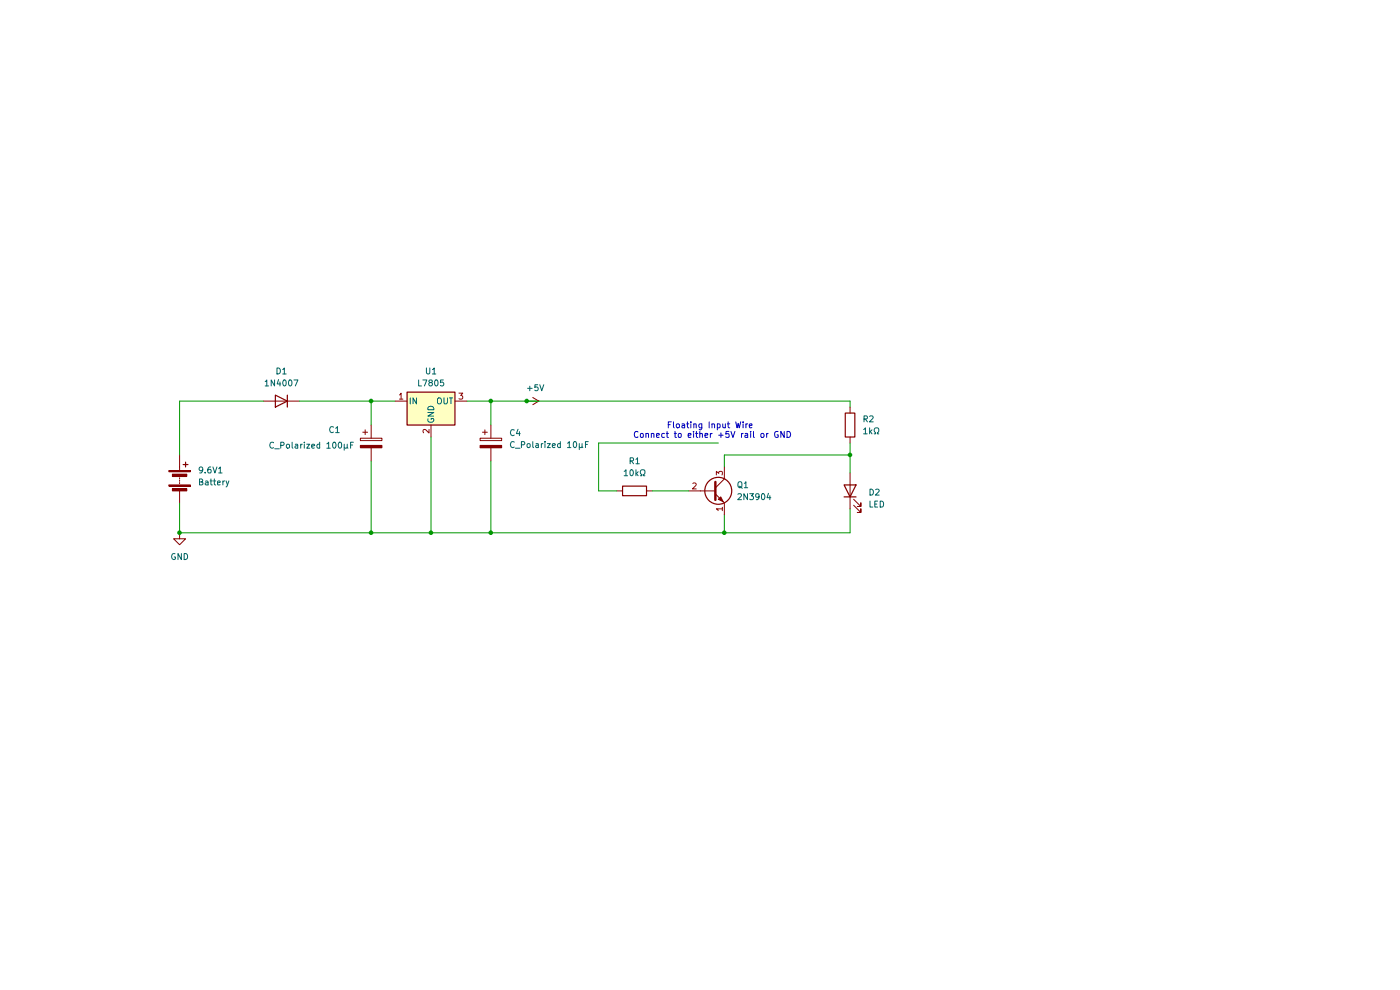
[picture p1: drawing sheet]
(kicad_sch
 (version 20260306)
 (generator "eeschema")
 (generator_version "10.0")
 (paper "A4")
 (lib_symbols
  (symbol "Device:Battery"
   (pin_numbers (hide yes))
   (pin_names
    (offset 0) (hide yes)) (exclude_from_sim no) (in_bom yes) (on_board yes)
   (in_pos_files yes)
   (duplicate_pin_numbers_are_jumpers no)
   (property "Reference" "BT" (at 2.54 2.54 0) (show_name no) (do_not_autoplace no) (effects (font (size 1.27 1.27)) (justify left)))
   (property "Value" "Battery" (at 2.54 0 0) (show_name no) (do_not_autoplace no) (effects (font (size 1.27 1.27)) (justify left)))
   (property "Footprint" "" (at 0 1.524 90) (show_name no) (do_not_autoplace no) (hide yes) (effects (font (size 1.27 1.27))))
   (property "Datasheet" "" (at 0 1.524 90) (show_name no) (do_not_autoplace no) (hide yes) (effects (font (size 1.27 1.27))))
   (property "Description" "Multiple-cell battery" (at 0 0 0) (show_name no) (do_not_autoplace no) (hide yes) (effects (font (size 1.27 1.27))))
   (property "Sim.Device" "V" (at 0 0 0) (show_name no) (do_not_autoplace no) (hide yes) (effects (font (size 1.27 1.27))))
   (property "Sim.Type" "DC" (at 0 0 0) (show_name no) (do_not_autoplace no) (hide yes) (effects (font (size 1.27 1.27))))
   (property "Sim.Pins" "1=+ 2=-" (at 0 0 0) (show_name no) (do_not_autoplace no) (hide yes) (effects (font (size 1.27 1.27))))
   (symbol "Battery_0_1"
    (rectangle (start -2.286 1.778) (end 2.286 1.524) (stroke (width 0) (type default)) (fill (type outline)))
    (rectangle (start -2.286 -1.27) (end 2.286 -1.524) (stroke (width 0) (type default)) (fill (type outline)))
    (rectangle (start -1.524 1.016) (end 1.524 0.508) (stroke (width 0) (type default)) (fill (type outline)))
    (rectangle (start -1.524 -2.032) (end 1.524 -2.54) (stroke (width 0) (type default)) (fill (type outline)))
    (polyline (pts (xy 0 1.778) (xy 0 2.54)) (stroke (width 0) (type default)) (fill (type none)))
    (polyline (pts (xy 0 0) (xy 0 0.254)) (stroke (width 0) (type default)) (fill (type none)))
    (polyline (pts (xy 0 -0.508) (xy 0 -0.254)) (stroke (width 0) (type default)) (fill (type none)))
    (polyline (pts (xy 0 -1.016) (xy 0 -0.762)) (stroke (width 0) (type default)) (fill (type none)))
    (polyline (pts (xy 0.762 3.048) (xy 1.778 3.048)) (stroke (width 0.254) (type default)) (fill (type none)))
    (polyline (pts (xy 1.27 3.556) (xy 1.27 2.54)) (stroke (width 0.254) (type default)) (fill (type none))))
   (symbol "Battery_1_1"
    (pin passive line (at 0 5.08 270) (length 2.54) (name "+" (effects (font (size 1.27 1.27)))) (number "1" (effects (font (size 1.27 1.27)))))
    (pin passive line (at 0 -5.08 90) (length 2.54) (name "-" (effects (font (size 1.27 1.27)))) (number "2" (effects (font (size 1.27 1.27))))))
   (embedded_fonts no))
  (symbol "Device:C_Polarized"
   (pin_numbers (hide yes))
   (pin_names
    (offset 0.254)) (exclude_from_sim no) (in_bom yes) (on_board yes)
   (in_pos_files yes)
   (duplicate_pin_numbers_are_jumpers no)
   (property "Reference" "C" (at 0.635 2.54 0) (show_name no) (do_not_autoplace no) (effects (font (size 1.27 1.27)) (justify left)))
   (property "Value" "C_Polarized" (at 0.635 -2.54 0) (show_name no) (do_not_autoplace no) (effects (font (size 1.27 1.27)) (justify left)))
   (property "Footprint" "" (at 0.9652 -3.81 0) (show_name no) (do_not_autoplace no) (hide yes) (effects (font (size 1.27 1.27))))
   (property "Datasheet" "" (at 0 0 0) (show_name no) (do_not_autoplace no) (hide yes) (effects (font (size 1.27 1.27))))
   (property "Description" "Polarized capacitor" (at 0 0 0) (show_name no) (do_not_autoplace no) (hide yes) (effects (font (size 1.27 1.27))))
   (symbol "C_Polarized_0_1"
    (rectangle (start -2.286 0.508) (end 2.286 1.016) (stroke (width 0) (type default)) (fill (type none)))
    (polyline (pts (xy -1.778 2.286) (xy -0.762 2.286)) (stroke (width 0) (type default)) (fill (type none)))
    (polyline (pts (xy -1.27 2.794) (xy -1.27 1.778)) (stroke (width 0) (type default)) (fill (type none)))
    (rectangle (start 2.286 -0.508) (end -2.286 -1.016) (stroke (width 0) (type default)) (fill (type outline))))
   (symbol "C_Polarized_1_1"
    (pin passive line (at 0 3.81 270) (length 2.794) (name "" (effects (font (size 1.27 1.27)))) (number "1" (effects (font (size 1.27 1.27)))))
    (pin passive line (at 0 -3.81 90) (length 2.794) (name "" (effects (font (size 1.27 1.27)))) (number "2" (effects (font (size 1.27 1.27))))))
   (embedded_fonts no))
  (symbol "Device:LED"
   (pin_numbers (hide yes))
   (pin_names
    (offset 1.016) (hide yes)) (exclude_from_sim no) (in_bom yes) (on_board yes)
   (in_pos_files yes)
   (duplicate_pin_numbers_are_jumpers no)
   (property "Reference" "D" (at 0 2.54 0) (show_name no) (do_not_autoplace no) (effects (font (size 1.27 1.27))))
   (property "Value" "LED" (at 0 -2.54 0) (show_name no) (do_not_autoplace no) (effects (font (size 1.27 1.27))))
   (property "Footprint" "" (at 0 0 0) (show_name no) (do_not_autoplace no) (hide yes) (effects (font (size 1.27 1.27))))
   (property "Datasheet" "" (at 0 0 0) (show_name no) (do_not_autoplace no) (hide yes) (effects (font (size 1.27 1.27))))
   (property "Description" "Light emitting diode" (at 0 0 0) (show_name no) (do_not_autoplace no) (hide yes) (effects (font (size 1.27 1.27))))
   (property "Sim.Pins" "1=K 2=A" (at 0 0 0) (show_name no) (do_not_autoplace no) (hide yes) (effects (font (size 1.27 1.27))))
   (symbol "LED_0_1"
    (polyline (pts (xy -3.048 -0.762) (xy -4.572 -2.286) (xy -3.81 -2.286) (xy -4.572 -2.286) (xy -4.572 -1.524)) (stroke (width 0) (type default)) (fill (type none)))
    (polyline (pts (xy -1.778 -0.762) (xy -3.302 -2.286) (xy -2.54 -2.286) (xy -3.302 -2.286) (xy -3.302 -1.524)) (stroke (width 0) (type default)) (fill (type none)))
    (polyline (pts (xy -1.27 0) (xy 1.27 0)) (stroke (width 0) (type default)) (fill (type none)))
    (polyline (pts (xy -1.27 -1.27) (xy -1.27 1.27)) (stroke (width 0.254) (type default)) (fill (type none)))
    (polyline (pts (xy 1.27 -1.27) (xy 1.27 1.27) (xy -1.27 0) (xy 1.27 -1.27)) (stroke (width 0.254) (type default)) (fill (type none))))
   (symbol "LED_1_1"
    (pin passive line (at -3.81 0 0) (length 2.54) (name "K" (effects (font (size 1.27 1.27)))) (number "1" (effects (font (size 1.27 1.27)))))
    (pin passive line (at 3.81 0 180) (length 2.54) (name "A" (effects (font (size 1.27 1.27)))) (number "2" (effects (font (size 1.27 1.27))))))
   (embedded_fonts no))
  (symbol "Device:R"
   (pin_numbers (hide yes))
   (pin_names
    (offset 0)) (exclude_from_sim no) (in_bom yes) (on_board yes)
   (in_pos_files yes)
   (duplicate_pin_numbers_are_jumpers no)
   (property "Reference" "R" (at 2.032 0 90) (show_name no) (do_not_autoplace no) (effects (font (size 1.27 1.27))))
   (property "Value" "R" (at 0 0 90) (show_name no) (do_not_autoplace no) (effects (font (size 1.27 1.27))))
   (property "Footprint" "" (at -1.778 0 90) (show_name no) (do_not_autoplace no) (hide yes) (effects (font (size 1.27 1.27))))
   (property "Datasheet" "" (at 0 0 0) (show_name no) (do_not_autoplace no) (hide yes) (effects (font (size 1.27 1.27))))
   (property "Description" "Resistor" (at 0 0 0) (show_name no) (do_not_autoplace no) (hide yes) (effects (font (size 1.27 1.27))))
   (symbol "R_0_1"
    (rectangle (start -1.016 -2.54) (end 1.016 2.54) (stroke (width 0.254) (type default)) (fill (type none))))
   (symbol "R_1_1"
    (pin passive line (at 0 3.81 270) (length 1.27) (name "" (effects (font (size 1.27 1.27)))) (number "1" (effects (font (size 1.27 1.27)))))
    (pin passive line (at 0 -3.81 90) (length 1.27) (name "" (effects (font (size 1.27 1.27)))) (number "2" (effects (font (size 1.27 1.27))))))
   (embedded_fonts no))
  (symbol "Diode:1N4007"
   (pin_numbers (hide yes))
   (pin_names (hide yes)) (exclude_from_sim no) (in_bom yes) (on_board yes)
   (in_pos_files yes)
   (duplicate_pin_numbers_are_jumpers no)
   (property "Reference" "D" (at 0 2.54 0) (show_name no) (do_not_autoplace no) (effects (font (size 1.27 1.27))))
   (property "Value" "1N4007" (at 0 -2.54 0) (show_name no) (do_not_autoplace no) (effects (font (size 1.27 1.27))))
   (property "Footprint" "Diode_THT:D_DO-41_SOD81_P10.16mm_Horizontal" (at 0 -4.445 0) (show_name no) (do_not_autoplace no) (hide yes) (effects (font (size 1.27 1.27))))
   (property "Datasheet" "http://www.vishay.com/docs/88503/1n4001.pdf" (at 0 0 0) (show_name no) (do_not_autoplace no) (hide yes) (effects (font (size 1.27 1.27))))
   (property "Description" "1000V 1A General Purpose Rectifier Diode, DO-41" (at 0 0 0) (show_name no) (do_not_autoplace no) (hide yes) (effects (font (size 1.27 1.27))))
   (property "Sim.Device" "D" (at 0 0 0) (show_name no) (do_not_autoplace no) (hide yes) (effects (font (size 1.27 1.27))))
   (property "Sim.Pins" "1=K 2=A" (at 0 0 0) (show_name no) (do_not_autoplace no) (hide yes) (effects (font (size 1.27 1.27))))
   (symbol "1N4007_0_1"
    (polyline (pts (xy -1.27 1.27) (xy -1.27 -1.27)) (stroke (width 0.254) (type default)) (fill (type none)))
    (polyline (pts (xy 1.27 1.27) (xy 1.27 -1.27) (xy -1.27 0) (xy 1.27 1.27)) (stroke (width 0.254) (type default)) (fill (type none)))
    (polyline (pts (xy 1.27 0) (xy -1.27 0)) (stroke (width 0) (type default)) (fill (type none))))
   (symbol "1N4007_1_1"
    (pin passive line (at -3.81 0 0) (length 2.54) (name "K" (effects (font (size 1.27 1.27)))) (number "1" (effects (font (size 1.27 1.27)))))
    (pin passive line (at 3.81 0 180) (length 2.54) (name "A" (effects (font (size 1.27 1.27)))) (number "2" (effects (font (size 1.27 1.27))))))
   (embedded_fonts no))
  (symbol "Regulator_Linear:L7805"
   (pin_names
    (offset 0.254)) (exclude_from_sim no) (in_bom yes) (on_board yes)
   (in_pos_files yes)
   (duplicate_pin_numbers_are_jumpers no)
   (property "Reference" "U" (at -3.81 3.175 0) (show_name no) (do_not_autoplace no) (effects (font (size 1.27 1.27))))
   (property "Value" "L7805" (at 0 3.175 0) (show_name no) (do_not_autoplace no) (effects (font (size 1.27 1.27)) (justify left)))
   (property "Footprint" "" (at 0.635 -3.81 0) (show_name no) (do_not_autoplace no) (hide yes) (effects (font (size 1.27 1.27)
    (italic yes)) (justify left)))
   (property "Datasheet" "http://www.st.com/content/ccc/resource/technical/document/datasheet/41/4f/b3/b0/12/d4/47/88/CD00000444.pdf/files/CD00000444.pdf/jcr:content/translations/en.CD00000444.pdf" (at 0 -1.27 0) (show_name no) (do_not_autoplace no) (hide yes) (effects (font (size 1.27 1.27))))
   (property "Description" "Positive 1.5A 35V Linear Regulator, Fixed Output 5V, TO-220/TO-263/TO-252" (at 0 0 0) (show_name no) (do_not_autoplace no) (hide yes) (effects (font (size 1.27 1.27))))
   (symbol "L7805_0_1"
    (rectangle (start -5.08 1.905) (end 5.08 -5.08) (stroke (width 0.254) (type default)) (fill (type background))))
   (symbol "L7805_1_1"
    (pin power_in line (at -7.62 0 0) (length 2.54) (name "IN" (effects (font (size 1.27 1.27)))) (number "1" (effects (font (size 1.27 1.27)))))
    (pin power_in line (at 0 -7.62 90) (length 2.54) (name "GND" (effects (font (size 1.27 1.27)))) (number "2" (effects (font (size 1.27 1.27)))))
    (pin power_out line (at 7.62 0 180) (length 2.54) (name "OUT" (effects (font (size 1.27 1.27)))) (number "3" (effects (font (size 1.27 1.27))))))
   (embedded_fonts no))
  (symbol "Transistor_BJT:2N3904"
   (pin_names
    (offset 0) (hide yes)) (exclude_from_sim no) (in_bom yes) (on_board yes)
   (in_pos_files yes)
   (duplicate_pin_numbers_are_jumpers no)
   (property "Reference" "Q" (at 5.08 1.905 0) (show_name no) (do_not_autoplace no) (effects (font (size 1.27 1.27)) (justify left)))
   (property "Value" "2N3904" (at 5.08 0 0) (show_name no) (do_not_autoplace no) (effects (font (size 1.27 1.27)) (justify left)))
   (property "Footprint" "Package_TO_SOT_THT:TO-92_Inline" (at 5.08 -1.905 0) (show_name no) (do_not_autoplace no) (hide yes) (effects (font (size 1.27 1.27)
    (italic yes)) (justify left)))
   (property "Datasheet" "https://www.onsemi.com/pub/Collateral/2N3903-D.PDF" (at 0 0 0) (show_name no) (do_not_autoplace no) (hide yes) (effects (font (size 1.27 1.27)) (justify left)))
   (property "Description" "0.2A Ic, 40V Vce, Small Signal NPN Transistor, TO-92" (at 0 0 0) (show_name no) (do_not_autoplace no) (hide yes) (effects (font (size 1.27 1.27))))
   (property "Sim.Device" "NPN" (at 0 0 0) (show_name no) (do_not_autoplace no) (hide yes) (effects (font (size 1.27 1.27))))
   (property "Sim.Pins" "1=E 2=B 3=C" (at 0 0 0) (show_name no) (do_not_autoplace no) (hide yes) (effects (font (size 1.27 1.27))))
   (symbol "2N3904_0_1"
    (polyline (pts (xy -2.54 0) (xy 0.635 0)) (stroke (width 0) (type default)) (fill (type none)))
    (polyline (pts (xy 0.635 1.905) (xy 0.635 -1.905)) (stroke (width 0.508) (type default)) (fill (type none)))
    (circle (center 1.27 0) (radius 2.8194) (stroke (width 0.254) (type default)) (fill (type none))))
   (symbol "2N3904_1_1"
    (polyline (pts (xy 0.635 0.635) (xy 2.54 2.54)) (stroke (width 0) (type default)) (fill (type none)))
    (polyline (pts (xy 0.635 -0.635) (xy 2.54 -2.54)) (stroke (width 0) (type default)) (fill (type none)))
    (polyline (pts (xy 1.27 -1.778) (xy 1.778 -1.27) (xy 2.286 -2.286) (xy 1.27 -1.778)) (stroke (width 0) (type default)) (fill (type outline)))
    (pin passive line (at 2.54 -5.08 90) (length 2.54) (name "E" (effects (font (size 1.27 1.27)))) (number "1" (effects (font (size 1.27 1.27)))))
    (pin input line (at -5.08 0 0) (length 2.54) (name "B" (effects (font (size 1.27 1.27)))) (number "2" (effects (font (size 1.27 1.27)))))
    (pin passive line (at 2.54 5.08 270) (length 2.54) (name "C" (effects (font (size 1.27 1.27)))) (number "3" (effects (font (size 1.27 1.27))))))
   (embedded_fonts no))
  (symbol "power:+5V"
   (power global)
   (pin_numbers (hide yes))
   (pin_names
    (offset 0) (hide yes)) (exclude_from_sim no) (in_bom yes) (on_board yes)
   (in_pos_files yes)
   (duplicate_pin_numbers_are_jumpers no)
   (property "Reference" "#PWR" (at 0 -3.81 0) (show_name no) (do_not_autoplace no) (hide yes) (effects (font (size 1.27 1.27))))
   (property "Value" "+5V" (at 0 3.556 0) (show_name no) (do_not_autoplace no) (effects (font (size 1.27 1.27))))
   (property "Footprint" "" (at 0 0 0) (show_name no) (do_not_autoplace no) (hide yes) (effects (font (size 1.27 1.27))))
   (property "Datasheet" "" (at 0 0 0) (show_name no) (do_not_autoplace no) (hide yes) (effects (font (size 1.27 1.27))))
   (property "Description" "Power symbol creates a global label with name \"+5V\"" (at 0 0 0) (show_name no) (do_not_autoplace no) (hide yes) (effects (font (size 1.27 1.27))))
   (symbol "+5V_0_1"
    (polyline (pts (xy -0.762 1.27) (xy 0 2.54)) (stroke (width 0) (type default)) (fill (type none)))
    (polyline (pts (xy 0 2.54) (xy 0.762 1.27)) (stroke (width 0) (type default)) (fill (type none)))
    (polyline (pts (xy 0 0) (xy 0 2.54)) (stroke (width 0) (type default)) (fill (type none))))
   (symbol "+5V_1_1"
    (pin power_in line (at 0 0 90) (length 0) (name "" (effects (font (size 1.27 1.27)))) (number "1" (effects (font (size 1.27 1.27))))))
   (embedded_fonts no))
  (symbol "power:GND"
   (power global)
   (pin_numbers (hide yes))
   (pin_names
    (offset 0) (hide yes)) (exclude_from_sim no) (in_bom yes) (on_board yes)
   (in_pos_files yes)
   (duplicate_pin_numbers_are_jumpers no)
   (property "Reference" "#PWR" (at 0 -6.35 0) (show_name no) (do_not_autoplace no) (hide yes) (effects (font (size 1.27 1.27))))
   (property "Value" "GND" (at 0 -3.81 0) (show_name no) (do_not_autoplace no) (effects (font (size 1.27 1.27))))
   (property "Footprint" "" (at 0 0 0) (show_name no) (do_not_autoplace no) (hide yes) (effects (font (size 1.27 1.27))))
   (property "Datasheet" "" (at 0 0 0) (show_name no) (do_not_autoplace no) (hide yes) (effects (font (size 1.27 1.27))))
   (property "Description" "Power symbol creates a global label with name \"GND\" , ground" (at 0 0 0) (show_name no) (do_not_autoplace no) (hide yes) (effects (font (size 1.27 1.27))))
   (symbol "GND_0_1"
    (polyline (pts (xy 0 0) (xy 0 -1.27) (xy 1.27 -1.27) (xy 0 -2.54) (xy -1.27 -1.27) (xy 0 -1.27)) (stroke (width 0) (type default)) (fill (type none))))
   (symbol "GND_1_1"
    (pin power_in line (at 0 0 270) (length 0) (name "" (effects (font (size 1.27 1.27)))) (number "1" (effects (font (size 1.27 1.27))))))
   (embedded_fonts no)))
 (text "Floating Input Wire \nConnect to either +5V rail or GND"
  (exclude_from_sim no)
  (at 151.13 91.44 0)
  (effects (font (size 1.27 1.27))))
 (junction
  (at 104.14 113.03)
  (diameter 0)
  (color 0 0 0 0))
 (junction
  (at 38.1 113.03)
  (diameter 0)
  (color 0 0 0 0))
 (junction
  (at 78.74 113.03)
  (diameter 0)
  (color 0 0 0 0))
 (junction
  (at 111.76 85.09)
  (diameter 0)
  (color 0 0 0 0))
 (junction
  (at 153.67 113.03)
  (diameter 0)
  (color 0 0 0 0))
 (junction
  (at 91.44 113.03)
  (diameter 0)
  (color 0 0 0 0))
 (junction
  (at 78.74 85.09)
  (diameter 0)
  (color 0 0 0 0))
 (junction
  (at 180.34 96.52)
  (diameter 0)
  (color 0 0 0 0))
 (junction
  (at 104.14 85.09)
  (diameter 0)
  (color 0 0 0 0))
 (wire
  (pts (xy 99.06 85.09) (xy 104.14 85.09))
  (stroke (width 0) (type default)))
 (wire
  (pts (xy 38.1 96.52) (xy 38.1 85.09))
  (stroke (width 0) (type default)))
 (wire
  (pts (xy 78.74 97.79) (xy 78.74 113.03))
  (stroke (width 0) (type default)))
 (wire
  (pts (xy 63.5 85.09) (xy 78.74 85.09))
  (stroke (width 0) (type default)))
 (wire
  (pts (xy 153.67 109.22) (xy 153.67 113.03))
  (stroke (width 0) (type default)))
 (wire
  (pts (xy 104.14 97.79) (xy 104.14 113.03))
  (stroke (width 0) (type default)))
 (wire
  (pts (xy 180.34 107.95) (xy 180.34 113.03))
  (stroke (width 0) (type default)))
 (wire
  (pts (xy 111.76 85.09) (xy 180.34 85.09))
  (stroke (width 0) (type default)))
 (wire
  (pts (xy 180.34 96.52) (xy 180.34 100.33))
  (stroke (width 0) (type default)))
 (wire
  (pts (xy 127 93.98) (xy 152.4 93.98))
  (stroke (width 0) (type default)))
 (wire
  (pts (xy 91.44 113.03) (xy 78.74 113.03))
  (stroke (width 0) (type default)))
 (wire
  (pts (xy 104.14 113.03) (xy 180.34 113.03))
  (stroke (width 0) (type default)))
 (wire
  (pts (xy 78.74 85.09) (xy 78.74 90.17))
  (stroke (width 0) (type default)))
 (wire
  (pts (xy 104.14 85.09) (xy 111.76 85.09))
  (stroke (width 0) (type default)))
 (wire
  (pts (xy 91.44 92.71) (xy 91.44 113.03))
  (stroke (width 0) (type default)))
 (wire
  (pts (xy 130.81 104.14) (xy 127 104.14))
  (stroke (width 0) (type default)))
 (wire
  (pts (xy 78.74 113.03) (xy 38.1 113.03))
  (stroke (width 0) (type default)))
 (wire
  (pts (xy 127 104.14) (xy 127 93.98))
  (stroke (width 0) (type default)))
 (wire
  (pts (xy 104.14 113.03) (xy 91.44 113.03))
  (stroke (width 0) (type default)))
 (wire
  (pts (xy 180.34 85.09) (xy 180.34 86.36))
  (stroke (width 0) (type default)))
 (wire
  (pts (xy 138.43 104.14) (xy 146.05 104.14))
  (stroke (width 0) (type default)))
 (wire
  (pts (xy 38.1 106.68) (xy 38.1 113.03))
  (stroke (width 0) (type default)))
 (wire
  (pts (xy 38.1 85.09) (xy 55.88 85.09))
  (stroke (width 0) (type default)))
 (wire
  (pts (xy 180.34 93.98) (xy 180.34 96.52))
  (stroke (width 0) (type default)))
 (wire
  (pts (xy 78.74 85.09) (xy 83.82 85.09))
  (stroke (width 0) (type default)))
 (wire
  (pts (xy 104.14 85.09) (xy 104.14 90.17))
  (stroke (width 0) (type default)))
 (wire
  (pts (xy 153.67 96.52) (xy 180.34 96.52))
  (stroke (width 0) (type default)))
 (wire
  (pts (xy 153.67 99.06) (xy 153.67 96.52))
  (stroke (width 0) (type default)))
 (symbol
  (lib_id "Transistor_BJT:2N3904")
  (at 151.13 104.14 0)
  (unit 1)
  (body_style 1)
  (exclude_from_sim no)
  (in_bom yes)
  (on_board yes)
  (in_pos_files yes)
  (dnp no)
  (fields_autoplaced yes)
  (property "Reference" "Q1" (at 156.21 102.8699 0) (show_name no) (do_not_autoplace no) (effects (font (size 1.27 1.27)) (justify left)))
  (property "Value" "2N3904" (at 156.21 105.4099 0) (show_name no) (do_not_autoplace no) (effects (font (size 1.27 1.27)) (justify left)))
  (property "Footprint" "Package_TO_SOT_THT:TO-92_Inline" (at 156.21 106.045 0) (hide yes) (show_name no) (do_not_autoplace no) (effects (font (size 1.27 1.27)
    (italic yes)) (justify left)))
  (property "Datasheet" "https://www.onsemi.com/pub/Collateral/2N3903-D.PDF" (at 151.13 104.14 0) (hide yes) (show_name no) (do_not_autoplace no) (effects (font (size 1.27 1.27)) (justify left)))
  (property "Description" "0.2A Ic, 40V Vce, Small Signal NPN Transistor, TO-92" (at 151.13 104.14 0) (hide yes) (show_name no) (do_not_autoplace no) (effects (font (size 1.27 1.27))))
  (property "Sim.Device" "NPN" (at 151.13 104.14 0) (hide yes) (show_name no) (do_not_autoplace no) (effects (font (size 1.27 1.27))))
  (property "Sim.Pins" "1=E 2=B 3=C" (at 151.13 104.14 0) (hide yes) (show_name no) (do_not_autoplace no) (effects (font (size 1.27 1.27))))
  (pin "1")
  (pin "2")
  (pin "3"))
 (symbol
  (lib_id "power:GND")
  (at 38.1 113.03 0)
  (unit 1)
  (body_style 1)
  (exclude_from_sim no)
  (in_bom yes)
  (on_board yes)
  (in_pos_files yes)
  (dnp no)
  (fields_autoplaced yes)
  (property "Reference" "#PWR01" (at 38.1 119.38 0) (hide yes) (show_name no) (do_not_autoplace no) (effects (font (size 1.27 1.27))))
  (property "Value" "GND" (at 38.1 118.11 0) (show_name no) (do_not_autoplace no) (effects (font (size 1.27 1.27))))
  (property "Footprint" "" (at 38.1 113.03 0) (hide yes) (show_name no) (do_not_autoplace no) (effects (font (size 1.27 1.27))))
  (property "Datasheet" "" (at 38.1 113.03 0) (hide yes) (show_name no) (do_not_autoplace no) (effects (font (size 1.27 1.27))))
  (property "Description" "Power symbol creates a global label with name \"GND\" , ground" (at 38.1 113.03 0) (hide yes) (show_name no) (do_not_autoplace no) (effects (font (size 1.27 1.27))))
  (pin "1"))
 (symbol
  (lib_id "Device:C_Polarized")
  (at 104.14 93.98 0)
  (unit 1)
  (body_style 1)
  (exclude_from_sim no)
  (in_bom yes)
  (on_board yes)
  (in_pos_files yes)
  (dnp no)
  (fields_autoplaced yes)
  (property "Reference" "C4" (at 107.95 91.8209 0) (show_name no) (do_not_autoplace no) (effects (font (size 1.27 1.27)) (justify left)))
  (property "Value" "C_Polarized 10μF" (at 107.95 94.3609 0) (show_name no) (do_not_autoplace no) (effects (font (size 1.27 1.27)) (justify left)))
  (property "Footprint" "Capacitor_THT:CP_Radial_D5.0mm_P2.00mm" (at 105.1052 97.79 0) (hide yes) (show_name no) (do_not_autoplace no) (effects (font (size 1.27 1.27))))
  (property "Datasheet" "" (at 104.14 93.98 0) (hide yes) (show_name no) (do_not_autoplace no) (effects (font (size 1.27 1.27))))
  (property "Description" "Polarized capacitor" (at 104.14 93.98 0) (hide yes) (show_name no) (do_not_autoplace no) (effects (font (size 1.27 1.27))))
  (pin "1")
  (pin "2"))
 (symbol
  (lib_id "Device:LED")
  (at 180.34 104.14 90)
  (unit 1)
  (body_style 1)
  (exclude_from_sim no)
  (in_bom yes)
  (on_board yes)
  (in_pos_files yes)
  (dnp no)
  (fields_autoplaced yes)
  (property "Reference" "D2" (at 184.15 104.4574 90) (show_name no) (do_not_autoplace no) (effects (font (size 1.27 1.27)) (justify right)))
  (property "Value" "LED" (at 184.15 106.9974 90) (show_name no) (do_not_autoplace no) (effects (font (size 1.27 1.27)) (justify right)))
  (property "Footprint" "" (at 180.34 104.14 0) (hide yes) (show_name no) (do_not_autoplace no) (effects (font (size 1.27 1.27))))
  (property "Datasheet" "" (at 180.34 104.14 0) (hide yes) (show_name no) (do_not_autoplace no) (effects (font (size 1.27 1.27))))
  (property "Description" "Light emitting diode" (at 180.34 104.14 0) (hide yes) (show_name no) (do_not_autoplace no) (effects (font (size 1.27 1.27))))
  (property "Sim.Pins" "1=K 2=A" (at 180.34 104.14 0) (hide yes) (show_name no) (do_not_autoplace no) (effects (font (size 1.27 1.27))))
  (pin "1")
  (pin "2"))
 (symbol
  (lib_id "Device:R")
  (at 180.34 90.17 180)
  (unit 1)
  (body_style 1)
  (exclude_from_sim no)
  (in_bom yes)
  (on_board yes)
  (in_pos_files yes)
  (dnp no)
  (fields_autoplaced yes)
  (property "Reference" "R2" (at 182.88 88.8999 0) (show_name no) (do_not_autoplace no) (effects (font (size 1.27 1.27)) (justify right)))
  (property "Value" "1kΩ" (at 182.88 91.4399 0) (show_name no) (do_not_autoplace no) (effects (font (size 1.27 1.27)) (justify right)))
  (property "Footprint" "" (at 182.118 90.17 90) (hide yes) (show_name no) (do_not_autoplace no) (effects (font (size 1.27 1.27))))
  (property "Datasheet" "" (at 180.34 90.17 0) (hide yes) (show_name no) (do_not_autoplace no) (effects (font (size 1.27 1.27))))
  (property "Description" "Resistor" (at 180.34 90.17 0) (hide yes) (show_name no) (do_not_autoplace no) (effects (font (size 1.27 1.27))))
  (pin "2")
  (pin "1"))
 (symbol
  (lib_id "Device:C_Polarized")
  (at 78.74 93.98 0)
  (unit 1)
  (body_style 1)
  (exclude_from_sim no)
  (in_bom yes)
  (on_board yes)
  (in_pos_files yes)
  (dnp no)
  (property "Reference" "C1" (at 69.596 91.186 0) (show_name no) (do_not_autoplace no) (effects (font (size 1.27 1.27)) (justify left)))
  (property "Value" "C_Polarized 100μF" (at 56.896 94.488 0) (show_name no) (do_not_autoplace no) (effects (font (size 1.27 1.27)) (justify left)))
  (property "Footprint" "Capacitor_THT:CP_Radial_D5.0mm_P2.00mm" (at 79.7052 97.79 0) (hide yes) (show_name no) (do_not_autoplace no) (effects (font (size 1.27 1.27))))
  (property "Datasheet" "" (at 78.74 93.98 0) (hide yes) (show_name no) (do_not_autoplace no) (effects (font (size 1.27 1.27))))
  (property "Description" "Polarized capacitor" (at 78.74 93.98 0) (hide yes) (show_name no) (do_not_autoplace no) (effects (font (size 1.27 1.27))))
  (pin "1")
  (pin "2"))
 (symbol
  (lib_id "Regulator_Linear:L7805")
  (at 91.44 85.09 0)
  (unit 1)
  (body_style 1)
  (exclude_from_sim no)
  (in_bom yes)
  (on_board yes)
  (in_pos_files yes)
  (dnp no)
  (fields_autoplaced yes)
  (property "Reference" "U1" (at 91.44 78.74 0) (show_name no) (do_not_autoplace no) (effects (font (size 1.27 1.27))))
  (property "Value" "L7805" (at 91.44 81.28 0) (show_name no) (do_not_autoplace no) (effects (font (size 1.27 1.27))))
  (property "Footprint" "Package_TO_SOT_THT:TO-220-3_Vertical" (at 92.075 88.9 0) (hide yes) (show_name no) (do_not_autoplace no) (effects (font (size 1.27 1.27)
    (italic yes)) (justify left)))
  (property "Datasheet" "http://www.st.com/content/ccc/resource/technical/document/datasheet/41/4f/b3/b0/12/d4/47/88/CD00000444.pdf/files/CD00000444.pdf/jcr:content/translations/en.CD00000444.pdf" (at 91.44 86.36 0) (hide yes) (show_name no) (do_not_autoplace no) (effects (font (size 1.27 1.27))))
  (property "Description" "Positive 1.5A 35V Linear Regulator, Fixed Output 5V, TO-220/TO-263/TO-252" (at 91.44 85.09 0) (hide yes) (show_name no) (do_not_autoplace no) (effects (font (size 1.27 1.27))))
  (pin "2")
  (pin "3")
  (pin "1"))
 (symbol
  (lib_id "Device:Battery")
  (at 38.1 101.6 0)
  (unit 1)
  (body_style 1)
  (exclude_from_sim no)
  (in_bom yes)
  (on_board yes)
  (in_pos_files yes)
  (dnp no)
  (fields_autoplaced yes)
  (property "Reference" "9.6V1" (at 41.91 99.7584 0) (show_name no) (do_not_autoplace no) (effects (font (size 1.27 1.27)) (justify left)))
  (property "Value" "Battery" (at 41.91 102.2984 0) (show_name no) (do_not_autoplace no) (effects (font (size 1.27 1.27)) (justify left)))
  (property "Footprint" "Connector_PinHeader_2.54mm:PinHeader_1x02_P2.54mm_Vertical" (at 38.1 100.076 90) (hide yes) (show_name no) (do_not_autoplace no) (effects (font (size 1.27 1.27))))
  (property "Datasheet" "" (at 38.1 100.076 90) (hide yes) (show_name no) (do_not_autoplace no) (effects (font (size 1.27 1.27))))
  (property "Description" "Multiple-cell battery" (at 38.1 101.6 0) (hide yes) (show_name no) (do_not_autoplace no) (effects (font (size 1.27 1.27))))
  (property "Sim.Device" "V" (at 38.1 101.6 0) (hide yes) (show_name no) (do_not_autoplace no) (effects (font (size 1.27 1.27))))
  (property "Sim.Type" "DC" (at 38.1 101.6 0) (hide yes) (show_name no) (do_not_autoplace no) (effects (font (size 1.27 1.27))))
  (property "Sim.Pins" "1=+ 2=-" (at 38.1 101.6 0) (hide yes) (show_name no) (do_not_autoplace no) (effects (font (size 1.27 1.27))))
  (pin "1")
  (pin "2"))
 (symbol
  (lib_id "Diode:1N4007")
  (at 59.69 85.09 180)
  (unit 1)
  (body_style 1)
  (exclude_from_sim no)
  (in_bom yes)
  (on_board yes)
  (in_pos_files yes)
  (dnp no)
  (fields_autoplaced yes)
  (property "Reference" "D1" (at 59.69 78.74 0) (show_name no) (do_not_autoplace no) (effects (font (size 1.27 1.27))))
  (property "Value" "1N4007" (at 59.69 81.28 0) (show_name no) (do_not_autoplace no) (effects (font (size 1.27 1.27))))
  (property "Footprint" "Diode_THT:D_DO-41_SOD81_P10.16mm_Horizontal" (at 59.69 80.645 0) (hide yes) (show_name no) (do_not_autoplace no) (effects (font (size 1.27 1.27))))
  (property "Datasheet" "http://www.vishay.com/docs/88503/1n4001.pdf" (at 59.69 85.09 0) (hide yes) (show_name no) (do_not_autoplace no) (effects (font (size 1.27 1.27))))
  (property "Description" "1000V 1A General Purpose Rectifier Diode, DO-41" (at 59.69 85.09 0) (hide yes) (show_name no) (do_not_autoplace no) (effects (font (size 1.27 1.27))))
  (property "Sim.Device" "D" (at 59.69 85.09 0) (hide yes) (show_name no) (do_not_autoplace no) (effects (font (size 1.27 1.27))))
  (property "Sim.Pins" "1=K 2=A" (at 59.69 85.09 0) (hide yes) (show_name no) (do_not_autoplace no) (effects (font (size 1.27 1.27))))
  (pin "1")
  (pin "2"))
 (symbol
  (lib_id "Device:R")
  (at 134.62 104.14 90)
  (unit 1)
  (body_style 1)
  (exclude_from_sim no)
  (in_bom yes)
  (on_board yes)
  (in_pos_files yes)
  (dnp no)
  (fields_autoplaced yes)
  (property "Reference" "R1" (at 134.62 97.79 90) (show_name no) (do_not_autoplace no) (effects (font (size 1.27 1.27))))
  (property "Value" "10kΩ" (at 134.62 100.33 90) (show_name no) (do_not_autoplace no) (effects (font (size 1.27 1.27))))
  (property "Footprint" "" (at 134.62 105.918 90) (hide yes) (show_name no) (do_not_autoplace no) (effects (font (size 1.27 1.27))))
  (property "Datasheet" "" (at 134.62 104.14 0) (hide yes) (show_name no) (do_not_autoplace no) (effects (font (size 1.27 1.27))))
  (property "Description" "Resistor" (at 134.62 104.14 0) (hide yes) (show_name no) (do_not_autoplace no) (effects (font (size 1.27 1.27))))
  (pin "2")
  (pin "1"))
 (symbol
  (lib_id "power:+5V")
  (at 111.76 85.09 270)
  (unit 1)
  (body_style 1)
  (exclude_from_sim no)
  (in_bom yes)
  (on_board yes)
  (in_pos_files yes)
  (dnp no)
  (property "Reference" "#PWR06" (at 107.95 85.09 0) (hide yes) (show_name no) (do_not_autoplace no) (effects (font (size 1.27 1.27))))
  (property "Value" "+5V" (at 111.506 82.296 90) (show_name no) (do_not_autoplace no) (effects (font (size 1.27 1.27)) (justify left)))
  (property "Footprint" "" (at 111.76 85.09 0) (hide yes) (show_name no) (do_not_autoplace no) (effects (font (size 1.27 1.27))))
  (property "Datasheet" "" (at 111.76 85.09 0) (hide yes) (show_name no) (do_not_autoplace no) (effects (font (size 1.27 1.27))))
  (property "Description" "Power symbol creates a global label with name \"+5V\"" (at 111.76 85.09 0) (hide yes) (show_name no) (do_not_autoplace no) (effects (font (size 1.27 1.27))))
  (pin "1"))
 (sheet_instances
  (path ""
   (page "1")))
 (embedded_fonts no))
